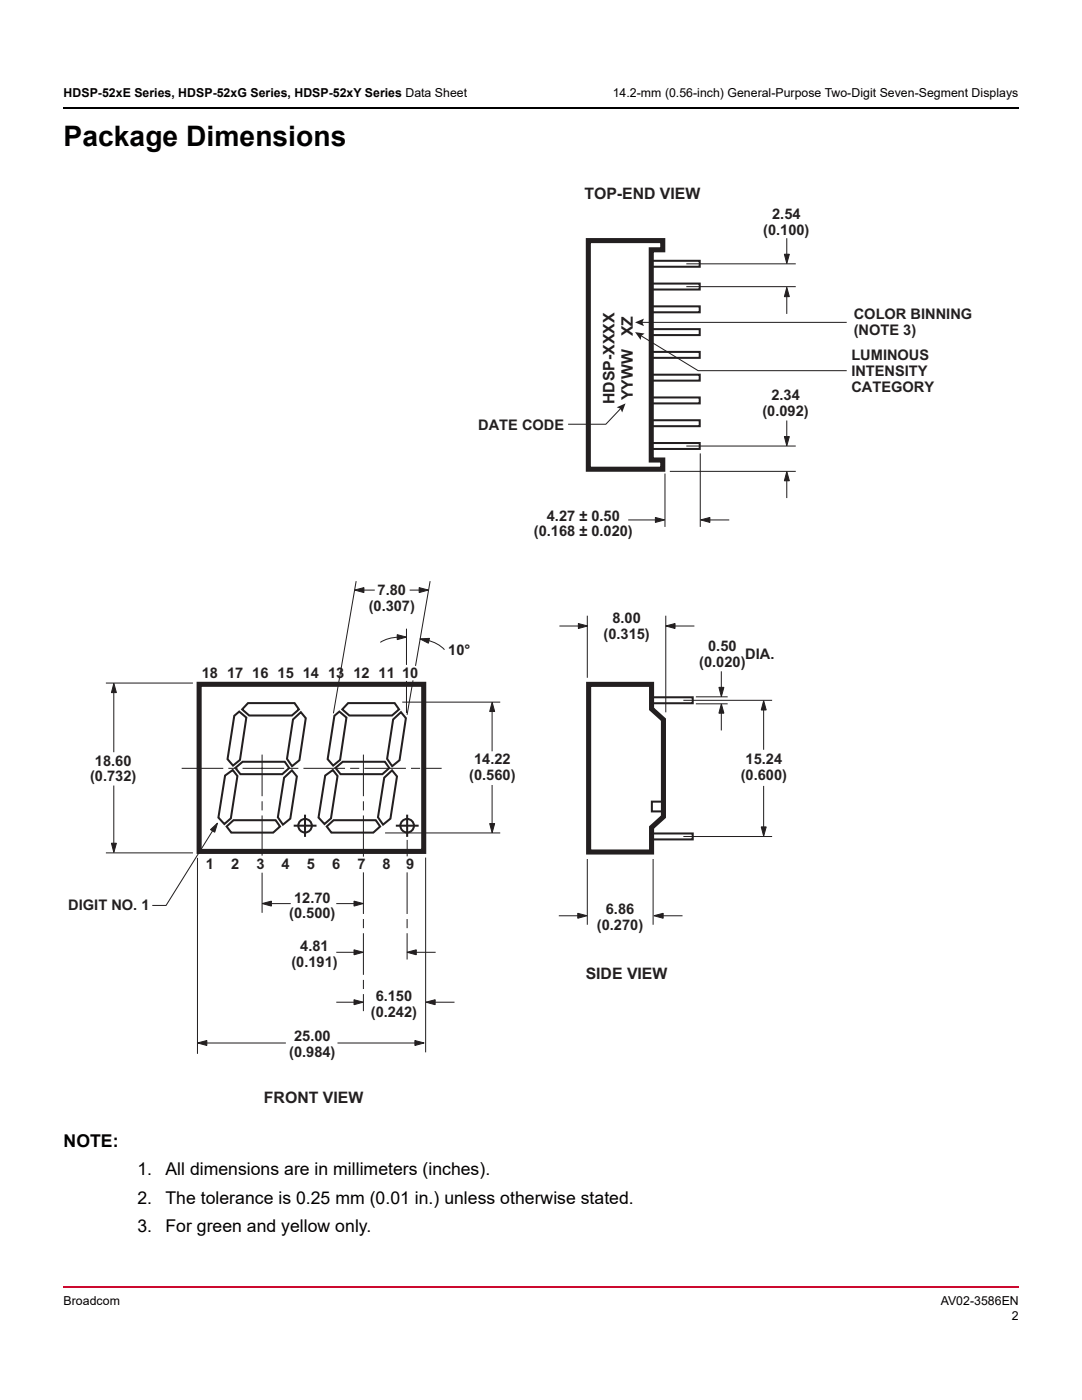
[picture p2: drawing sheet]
<svg xmlns="http://www.w3.org/2000/svg" width="216mm" height="279mm" viewBox="0 0 216 279" stroke-linecap="round" stroke-linejoin="round" font-family="sans-serif">
<path d="M12.5 256.7h.2v.3h-.2z" fill="#cc092f"/>
<path d="M12.7 256.9h190.7" fill="none" stroke="#cc092f" stroke-width=".36"/>
<path d="M12.5 21.4h.2v.4h-.2z" fill="#000"/>
<path d="M12.7 21.6h190.7" fill="none" stroke="#000" stroke-width=".36"/>
<path d="M22.7 137.7v12.3" fill="none" stroke="#231f20" stroke-width=".2"/>
<path d="M22.7 136.4l.5 1.8h-1z" fill="#231f20"/>
<path d="M22.7 136.4l.5 1.8h-1z" fill="none" stroke="#231f20" stroke-width=".2"/>
<path d="M22.2 168.3h1l-.5 1.8z" fill="#231f20"/>
<path d="M72.4 117.8h2.3M81.8 117.8h2.4M22.7 156.9v12.1M22.2 168.3h1l-.5 1.8z" fill="none" stroke="#231f20" stroke-width=".2"/>
<path d="M83.6 117.3l1.9 .5-1.9 .5z" fill="#231f20"/>
<path d="M83.6 117.3l1.9 .5-1.9 .5z" fill="none" stroke="#231f20" stroke-width=".2"/>
<path d="M70.8 117.8l1.8-.5v1z" fill="#231f20"/>
<path d="M70.8 117.8l1.8-.5v1zM79.6 127.2l-2 .3-1.7 .7M85.1 127.7l1.8 .7 1 .5 .8 .8" fill="none" stroke="#231f20" stroke-width=".2"/>
<path d="M79.3 126.7l1.8 .4-1.8 .6z" fill="#231f20"/>
<path d="M79.3 126.7l1.8 .4-1.8 .6z" fill="none" stroke="#231f20" stroke-width=".2"/>
<path d="M83.8 127.5l1.9-.1-.2 1z" fill="#231f20"/>
<path d="M83.8 127.5l1.9-.1-.2 1zM98.2 156.8v7.9" fill="none" stroke="#231f20" stroke-width=".2"/>
<path d="M97.7 164.4h1l-.5 1.8z" fill="#231f20"/>
<path d="M98.2 141.5v8.3M97.7 164.4h1l-.5 1.8z" fill="none" stroke="#231f20" stroke-width=".2"/>
<path d="M98.2 140.1l.5 1.9h-1z" fill="#231f20"/>
<path d="M98.2 140.1l.5 1.9h-1zM42.7 165.4l-9.6 15.3h-2.6" fill="none" stroke="#231f20" stroke-width=".2"/>
<path d="M42 165.6l1.4-1.3-.6 1.8z" fill="#231f20"/>
<g fill="none" stroke="#231f20" stroke-width=".2">
<path d="M85.8 116.1l-2.9 16.7M21.2 136.3h17.2M81.1 125.6v7M81.1 136v6.2M82.4 135.9l-1.2 6.7M80.4 140.1h19.3M21.2 170.2h17.2M39.4 171.3v38.9M42 165.6l1.4-1.3-.6 1.8zM76.9 166.2h22.8M84.9 171.2v38.7M53.7 180.3h4.2"/>
<path d="M67.2 180.3h4"/>
</g>
<g fill="none" stroke="#231f20" stroke-width=".4">
<path d="M44.9 154.8l1.5-1.1 1 1.2-1.3 8.4-1.3 1.2-1.2-1.3zM46.7 142.9l1-.9 1.5 1.2-1.3 8.5-1.4 1.1-1.1-1.3zM47 153.3l1.4-1.3h8.4l.9 1.3-1.4 1.2h-8.3zM49.5 140.3h9.3l.8 1.3-1.3 1.2h-8.6l-1.4-1.2zM56.7 155.2l1.5-1.5 1 1.2-1.3 8.5-1.4 1.2-1.1-1.5zM58.5 143.6l1.5-1.5 1 1.2-1.3 8.4-1.4 1.2-1-1.5zM64.9 154.8l1.5-1.1 1 1.2-1.4 8.4-1.3 1.2-1.1-1.3zM66.7 142.9l1-.9 1.4 1.2-1.2 8.5-1.4 1.1-1.1-1.3zM66.9 153.3l1.5-1.3h8.4l.9 1.3-1.4 1.2h-8.4zM69.5 140.3h9.3l.8 1.3-1.4 1.2h-8.5l-1.4-1.2zM76.7 155.2l1.5-1.5 1 1.2-1.3 8.5-1.5 1.2-1-1.5zM78.4 143.6l1.6-1.5 1 1.2-1.3 8.4-1.4 1.2-1.1-1.5z"/>
<path d="M45.2 164.9l1.4-1.2h8.4l.9 1.2-1.4 1.3h-8.4zM65.2 164.9l1.4-1.2h8.4l.9 1.2-1.4 1.3h-8.4z"/>
<circle cx="60.9" cy="164.8" r="1.35"/>
<circle cx="81.2" cy="164.8" r="1.35"/>
</g>
<path d="M39.7 136.6h44.8v33.3h-44.8z" fill="none" stroke="#231f20" stroke-width="1" stroke-linecap="butt"/>
<path d="M36.4 153.3h51.6M52.3 150.7v20M72.5 150.7v20.2M72.5 174.2v27.5M81.2 174.2v17.2M81.2 167.7v3.1" fill="none" stroke="#231f20" stroke-width=".2" stroke-dasharray="8.1 1.2 1.6 1.2"/>
<path d="M70.6 179.8l1.9 .5-1.9 .5z" fill="#231f20"/>
<path d="M70.6 179.8l1.9 .5-1.9 .5z" fill="none" stroke="#231f20" stroke-width=".2"/>
<path d="M52.3 180.3l1.9-.5-.1 1z" fill="#231f20"/>
<path d="M52.3 180.3l1.9-.5-.1 1zM40.8 208.2h16.1M67.4 208.2h15.9" fill="none" stroke="#231f20" stroke-width=".2"/>
<path d="M82.8 207.7l1.8 .4-1.8 .6z" fill="#231f20"/>
<path d="M82.8 207.7l1.8 .4-1.8 .6z" fill="none" stroke="#231f20" stroke-width=".2"/>
<path d="M39.4 208.1l1.9-.4v1z" fill="#231f20"/>
<path d="M67.2 190.1h4M82.6 190.1h4.2M39.4 208.1l1.9-.4v1z" fill="none" stroke="#231f20" stroke-width=".2"/>
<path d="M70.6 189.6l1.9 .4-1.9 .5z" fill="#231f20"/>
<path d="M70.6 189.6l1.9 .4-1.9 .5z" fill="none" stroke="#231f20" stroke-width=".2"/>
<path d="M81.2 190l1.9-.4v.9z" fill="#231f20"/>
<path d="M81.2 190l1.9-.4v.9zM67.2 200h4M86.3 200h4.3" fill="none" stroke="#231f20" stroke-width=".2"/>
<path d="M70.6 199.5l1.9 .5-1.9 .5z" fill="#231f20"/>
<path d="M70.6 199.5l1.9 .5-1.9 .5z" fill="none" stroke="#231f20" stroke-width=".2"/>
<path d="M85 200l1.8-.5v1z" fill="#231f20"/>
<g fill="none" stroke="#231f20" stroke-width=".2">
<path d="M137 52.7h21.7M137 57.2h21.7M132.7 94.6v10.5M133.8 94.1h24.9M137 89h21.7M139.7 90.6v14.5M125.5 103.8h5.8M141.4 103.8h4M117.2 123v12.2M132.8 123v19.1M136.5 139.8h17.5M117.2 171.5v13"/>
<path d="M130.3 171.5v13M136.5 166.9h17.5M85 200l1.8-.5v1z"/>
</g>
<path d="M52.3 174.3v7.8" fill="none" stroke="#231f20" stroke-width=".2" stroke-dasharray="8.1 1.2 1.6 1.2"/>
<g fill="none" stroke="#231f20" stroke-width=".4">
<path d="M129.9 52h9.7v1.2h-9.7zM129.9 56.6h9.7v1.2h-9.7zM129.9 61.1h9.7v1.2h-9.7zM129.9 65.7h9.7v1.2h-9.7zM129.9 70.2h9.7v1.2h-9.7zM129.9 74.8h9.7v1.2h-9.7zM129.9 79.3h9.7v1.2h-9.7zM129.9 83.9h9.7v1.2h-9.7zM129.9 88.4h9.7v1.2h-9.7zM130 139.2h8.2v1.1h-8.2zM130.1 160h2.3v1.9h-2.3zM58.8 164.8h4.2"/>
<path d="M79.2 164.8h4.1M130 166.3h8.2v1.2h-8.2z"/>
</g>
<path d="M117.4 48h14.8v1.9h-2.2v41.9h2.2v1.8h-14.8zM117.5 136.6h12.5v4.9l2.4 2.1v19.4l-2.4 2.1v4.9h-12.5z" fill="none" stroke="#231f20" stroke-width="1" stroke-linecap="butt"/>
<path d="M60.9 162.8v4M81.2 162.8v4" fill="none" stroke="#231f20" stroke-width=".4" stroke-dasharray="8.1 1.2 1.6 1.2"/>
<path d="M130.8 103.3l1.8 .5-1.8 .5z" fill="#231f20"/>
<path d="M130.8 103.3l1.8 .5-1.8 .5z" fill="none" stroke="#231f20" stroke-width=".2"/>
<path d="M139.8 103.8l1.9-.5-.1 1z" fill="#231f20"/>
<path d="M124 81.4l-3.1 3.3h-7.4M139.8 103.8l1.9-.5-.1 1z" fill="none" stroke="#231f20" stroke-width=".2"/>
<path d="M123.1 81.3l1.7-.8-.7 1.8-.3-.7z" fill="#231f20"/>
<path d="M157 84v3.5" fill="none" stroke="#231f20" stroke-width=".2"/>
<path d="M156.5 87.1h1l-.5 1.9z" fill="#231f20"/>
<path d="M156.5 87.1h1l-.5 1.9zM157 95.4v3.9" fill="none" stroke="#231f20" stroke-width=".2"/>
<path d="M157 94.1l.5 1.9h-1z" fill="#231f20"/>
<path d="M157 47.6v3.5M157 94.1l.5 1.9h-1z" fill="none" stroke="#231f20" stroke-width=".2"/>
<path d="M156.5 50.7h1l-.5 1.9z" fill="#231f20"/>
<path d="M156.5 50.7h1l-.5 1.9zM157 58.7v3.8" fill="none" stroke="#231f20" stroke-width=".2"/>
<path d="M157 57.4l.5 1.8h-1z" fill="#231f20"/>
<path d="M157 57.4l.5 1.8h-1zM111.6 182.8h4.2M131.8 182.8h4.3" fill="none" stroke="#231f20" stroke-width=".2"/>
<path d="M115.3 182.3l1.8 .5-1.8 .5z" fill="#231f20"/>
<path d="M115.3 182.3l1.8 .5-1.8 .5z" fill="none" stroke="#231f20" stroke-width=".2"/>
<path d="M130.5 182.8l1.8-.5v1z" fill="#231f20"/>
<path d="M111.7 124.9h4.2M134.2 124.9h4.3M130.5 182.8l1.8-.5v1z" fill="none" stroke="#231f20" stroke-width=".2"/>
<path d="M115.4 124.4l1.9 .5-1.9 .5z" fill="#231f20"/>
<path d="M115.4 124.4l1.9 .5-1.9 .5z" fill="none" stroke="#231f20" stroke-width=".2"/>
<path d="M132.8 124.9l1.9-.5v1z" fill="#231f20"/>
<path d="M132.8 124.9l1.9-.5v1zM152.4 156.9v8.5" fill="none" stroke="#231f20" stroke-width=".2"/>
<path d="M151.9 165h1l-.5 1.9z" fill="#231f20"/>
<path d="M152.4 141.2v8.3M151.9 165h1l-.5 1.9z" fill="none" stroke="#231f20" stroke-width=".2"/>
<path d="M152.4 139.8l.5 1.9h-1z" fill="#231f20"/>
<path d="M143.9 134.1v3.4M152.4 139.8l.5 1.9h-1z" fill="none" stroke="#231f20" stroke-width=".2"/>
<path d="M143.5 137.2h.9l-.5 1.8z" fill="#231f20"/>
<path d="M143.5 137.2h.9l-.5 1.8zM143.9 141.8v3.9" fill="none" stroke="#231f20" stroke-width=".2"/>
<path d="M143.9 140.5l.5 1.8h-.9z" fill="#231f20"/>
<path d="M127.7 66.9l11.6 7.1h29.6M139 139.1h6.1M139 140.5h6.1M143.9 140.5l.5 1.8h-.9z" fill="none" stroke="#231f20" stroke-width=".2"/>
<path d="M126.7 66.3l1.9 .3-.6 .4-.2 .8z" fill="#231f20"/>
<path d="M127.9 64.3h40.9M71 116.1l-4.5 26.2" fill="none" stroke="#231f20" stroke-width=".2"/>
<path d="M126.7 64.3l1.8-.7-.3 .7 .3 .8z" fill="#231f20"/>
<text font-size="5.6" x="12.7" y="29.2">Package Dimensions</text>
<g font-size="3.5">
<text x="12.7" y="228.9">NOTE:</text>
<text x="27.4" y="234.5">1.</text>
<text x="33" y="234.5">All dimensions are in millimeters (inches).</text>
<text x="27.4" y="240.2">2.</text>
<text x="27.4" y="245.8">3.</text>
<text x="33" y="245.8">For green and yellow only.</text>
<text x="33" y="240.2">The tolerance is 0.25 mm (0.01 in.) unless otherwise stated.</text>
</g>
<g font-size="3.2" fill="#231f20">
<text x="116.6" y="39.6">TOP-END VIEW</text>
<text x="126.3" y="67.1" transform="rotate(-90 126.3 67.1)">XZ</text>
<text x="122.6" y="80.6" transform="rotate(-90 122.6 80.6)">HDSP-XXXX</text>
<text x="126.3" y="79.9" transform="rotate(-90 126.3 79.9)">YYWW</text>
<text x="116.9" y="195.4">SIDE VIEW</text>
<text x="52.7" y="220.2">FRONT VIEW</text>
</g>
<g font-size="2.9" fill="#231f20">
<text x="152.3" y="46.8">(0.100)</text>
<text x="154.1" y="43.7">2.54</text>
<text x="170.4" y="63.7">COLOR BINNING</text>
<text x="169.9" y="71.9">LUMINOUS</text>
<text x="170.4" y="66.8">(NOTE 3)</text>
<text x="169.9" y="75.1">INTENSITY</text>
<text x="152.1" y="83">(0.092)</text>
<text x="153.9" y="79.8">2.34</text>
<text x="169.9" y="78.2">CATEGORY</text>
<text x="95.4" y="85.8">DATE CODE</text>
<text x="106.5" y="107.1">(0.168 ± 0.020)</text>
<text x="109.1" y="103.9">4.27 ± 0.50</text>
<text x="75.3" y="118.7">7.80</text>
<text x="73.6" y="121.9">(0.307)</text>
<text x="122.2" y="124.3">8.00</text>
<text x="89.5" y="130.8">10°</text>
<text x="120.4" y="127.4">(0.315)</text>
<text x="141.3" y="129.9">0.50</text>
<text x="148.7" y="131.5">DIA.</text>
<text x="40.3" y="135.3">18</text>
<text x="45.3" y="135.3">17 16 15 14 13 12 11</text>
<text x="80.2" y="135.3">10</text>
<text x="139.5" y="133">(0.020)</text>
<text x="18" y="155.9">(0.732)</text>
<text x="18.9" y="152.8">18.60</text>
<text x="93.6" y="155.7">(0.560)</text>
<text x="94.6" y="152.6">14.22</text>
<text x="147.8" y="155.7">(0.600)</text>
<text x="148.8" y="152.6">15.24</text>
<text x="41.1" y="173.5">1</text>
<text x="46.1" y="173.5">2</text>
<text x="51.1" y="173.5">3</text>
<text x="56.2" y="173.5">4</text>
<text x="61.2" y="173.5">5</text>
<text x="66.3" y="173.5">6</text>
<text x="71.3" y="173.5">7</text>
<text x="76.4" y="173.5">8</text>
<text x="81" y="173.5">9</text>
<text x="13.6" y="181.6">DIGIT NO. 1</text>
<text x="57.7" y="183.3">(0.500)</text>
<text x="58.7" y="180.1">12.70</text>
<text x="119.1" y="185.5">(0.270)</text>
<text x="120.9" y="182.4">6.86</text>
<text x="59.9" y="189.8">4.81</text>
<text x="58.1" y="193">(0.191)</text>
<text x="74" y="203">(0.242)</text>
<text x="75" y="199.8">6.150</text>
<text x="58.7" y="207.7">25.00</text>
<text x="57.7" y="210.9">(0.984)</text>
</g>
<g font-size="2.5">
<text x="12.7" y="19.4">HDSP-52xE Series, HDSP-52xG Series, HDSP-52xY Series Data Sheet</text>
<text x="122.3" y="19.4">14.2-mm (0.56-inch) General-Purpose Two-Digit Seven-Segment Displays</text>
<text x="12.7" y="260.3">Broadcom</text>
<text x="187.7" y="260.3">AV02-3586EN</text>
<text x="201.9" y="263.5">2</text>
</g>
</svg>
